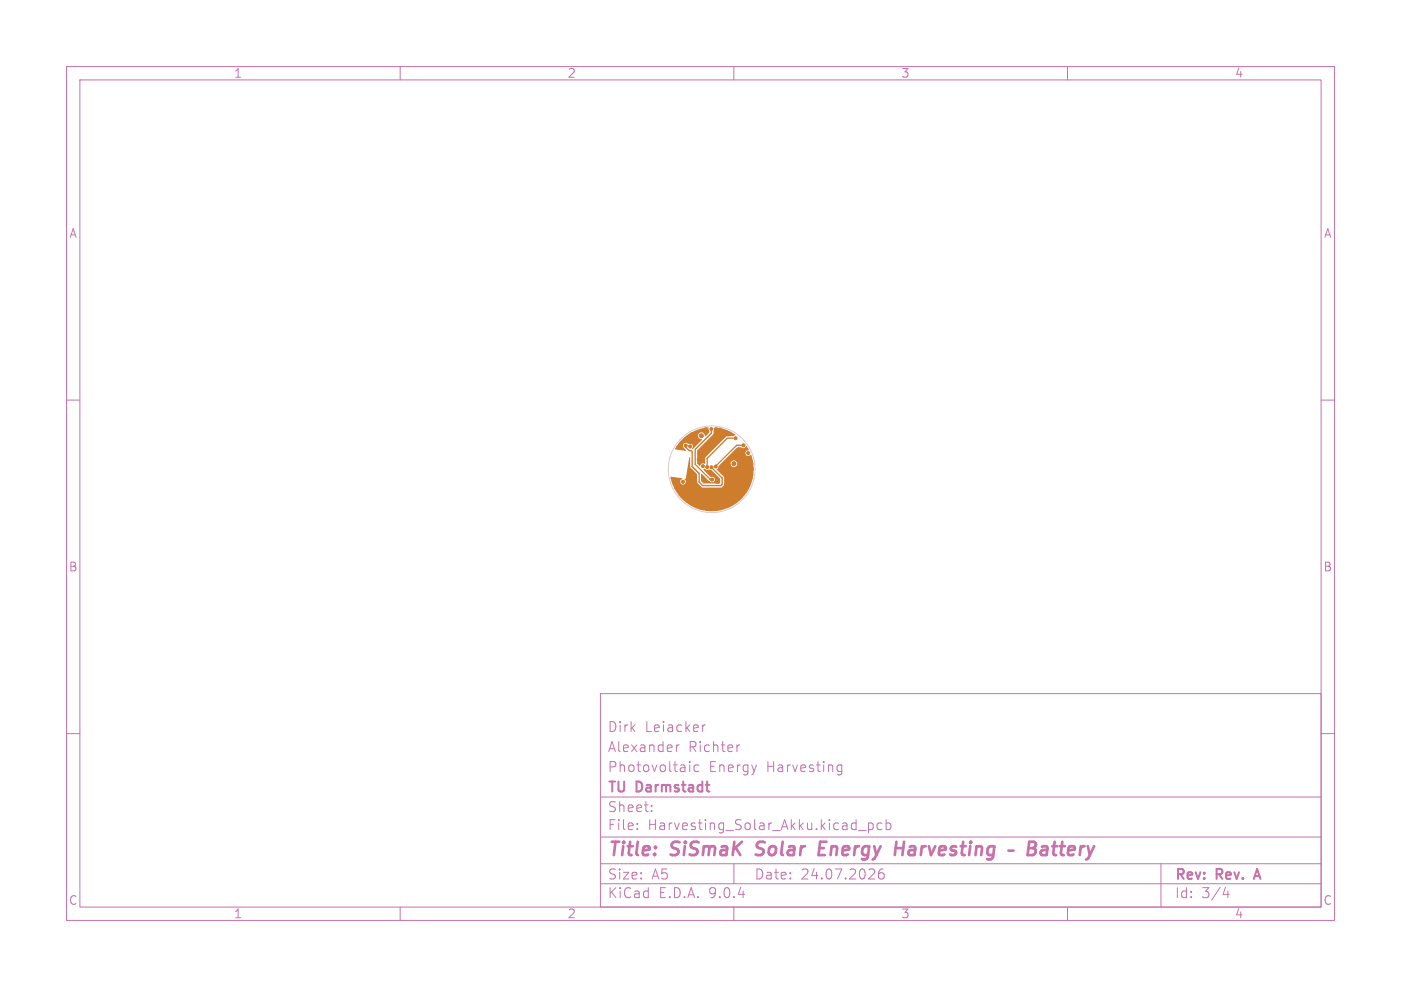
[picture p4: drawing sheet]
<svg xmlns="http://www.w3.org/2000/svg" width="210mm" height="148mm" viewBox="0 0 210 148" stroke-linecap="round" stroke-linejoin="round" font-family="sans-serif">
<g fill="none" stroke="#c872ab" stroke-width=".15">
<path d="M10 10h190v128h-190zM12 12h186v124h-186zM60 10v2M110 10v2M160 10v2M10 60h2M198 60h2M10 110h2M90 104h108v32h-108zM90 119.5h108M101.4 111.7v1M101.8 111.7l-.3 .1-.1 .2"/>
<path d="M103.4 114.2v.1M103.4 114.7v1M104.7 114.8l-.4-.1-.3 .3v.4l.2 .2h.5M105.3 108.7v1M105.7 108.7l-.2 .1-.2 .2M110.9 111.7l-.3 .1-.1 .2M125.5 115.6l.3 .1 .4-.1M126.2 114.8l-.4-.1-.3 .1M126.2 114.7v1.2a.41 .41 0 0 1-.7 .2M198 110h2M60 136v2M90 132.5h108"/>
<path d="M90 129.5h108M90 125.5h108M95.5 124.3v.1M95.5 123.5v.1M97.7 121.6v.1M97.7 120.8v.1M110 136v2M110 129.5v3M128.7 124.5h1.1M130.2 123.4v1.5M130.2 123.5l.4-.1 .3 .3v.4l-.1 .2h-.6M131.9 130.5a1.17 1.17 0 0 0-.1 1.2h.6l.1-.2v-.3l-.2-.3h-.3l-.3 .3"/>
<path d="M132.2 123.5l-.4-.1-.3 .3v.4l.1 .2h.6M132.8 123.5l.5-.1 .2 .3v.4l-.1 .2h-.6M132.8 122.9v1.5M160 136v2M174 129.5v6.5M183.7 133l-.4 1.1h1M184.1 133.6v1"/>
</g>
<path d="M188.1 131.4h.7M188.4 130.3l-.5 1.5" fill="none" stroke="#c872ab" stroke-width=".3"/>
<path d="M113.3 128.1l.2 .1M113.6 126.4l-.2 .4 .1 .2M122.8 127.2h.7M123.9 126.2h-1l-.2 2h.9M134.3 127.2h1.1M135.5 126.2l-.2 2M154.2 127.2h.6M154.3 126.2h.6a.49 .49 0 0 1 .4 .6 .49 .49 0 0 1-.5 .4l.3 .1a.58 .58 0 0 1-.3 .9h-.8zM156.2 127l.2-.1 .6 .1v.2l-.1 1M157 127.4l-.7 .1a.4 .4 0 0 0-.3 .3 .4 .4 0 0 0 .2 .4l.7-.1" fill="none" stroke="#c872ab" stroke-width=".4"/>
<g fill="#ce7d2c" stroke="#ce7d2c" stroke-width=".15">
<circle cx="103.6" cy="65.3" r=".3"/>
<circle cx="110.1" cy="68.2" r=".3"/>
<circle cx="104.8" cy="68.9" r=".3"/>
<circle cx="109.1" cy="65.1" r=".3"/>
<circle cx="110.6" cy="68.9" r=".3"/>
<circle cx="107.6" cy="72.2" r=".3"/>
<circle cx="104" cy="71.8" r=".3"/>
<circle cx="111" cy="74.3" r=".3"/>
<circle cx="105.4" cy="73.7" r=".3"/>
<circle cx="110" cy="73.9" r=".3"/>
<circle cx="103.9" cy="72.6" r=".3"/>
<circle cx="112.5" cy="71" r=".3"/>
<circle cx="110" cy="70.9" r=".3"/>
<circle cx="107" cy="74.3" r=".3"/>
<circle cx="107.9" cy="64.4" r=".22"/>
<circle cx="112.5" cy="69.8" r=".3"/>
<circle cx="110.2" cy="74.9" r=".3"/>
<circle cx="107.4" cy="64.4" r=".23"/>
<circle cx="103" cy="74.9" r=".3"/>
<circle cx="103.7" cy="66.3" r=".3"/>
<circle cx="105.8" cy="64.4" r=".23"/>
<circle cx="109.3" cy="72.5" r=".3"/>
<circle cx="108" cy="70.1" r=".23"/>
<circle cx="102.8" cy="66.8" r=".22"/>
<circle cx="106.6" cy="70.1" r=".23"/>
<circle cx="103.4" cy="66.9" r=".22"/>
<circle cx="102.4" cy="72.2" r=".23"/>
<circle cx="106" cy="70" r=".23"/>
<circle cx="110.3" cy="65.7" r=".23"/>
<circle cx="105.4" cy="69.9" r=".23"/>
<circle cx="112.2" cy="67.9" r=".22"/>
<circle cx="107.3" cy="70" r=".22"/>
<circle cx="111.5" cy="66.8" r=".22"/>
<circle cx="106.6" cy="64.3" r=".23"/>
<circle cx="106.7" cy="71.9" r=".23"/>
<circle cx="110" cy="69.5" r=".3"/>
<circle cx="105.1" cy="65.3" r=".3"/>
</g>
<path d="M102.8 66.8v.2l.5 .6h.3l.1 .1v2.2l1.1 1.1v1.3l.5 .5h2.7l.2-.2v-.9l-1.6-1.6M102.8 66.8h.1M106.6 64.3h.1M106.6 64.3v.7l-2.4 2.4v2.2l2.3 2.3h.2M106.6 70.1h.1M106.6 69.9v.2M110.3 65.7h-1.3l-3 3v1.3M111.5 66.8h-1.1l-3.1 3.2" fill="none" stroke="#ce7d2c" stroke-width=".2"/>
<g fill="#ce7d2c">
<path d="M103.3 68.6h.1l.1 1.5 1 1v1.3l.8 .7h2.9l.3-.4v-1.1l-1.1-1.2 .3-.3v-.2l.4-.4h1.4a.5 .5 0 0 0 .7 .5 .5 .5 0 0 0 .2-.8 .5 .5 0 0 0-.9 .1v.2h-1.4l2.4-2.4h.7a.51 .51 0 0 0 .7-.2l.4 .6a.46 .46 0 0 0-.6 .6 .46 .46 0 0 0 .8 .1 6.2 6.2 0 0 1-4.1 8.2 6.2 6.2 0 0 1-7.8-4.9l1.7 .3a.44 .44 0 0 0-.3 .6 .44 .44 0 0 0 .6 .1 .44 .44 0 0 0 0-.6l.2-.2z"/>
<path d="M105.4 70.3h.2a.6 .6 0 0 0 .8 .1l.3 .1 1.2 1.3v.7h-2.5l-.3-.4v-1l1.2 1.1a.45 .45 0 0 0 .8 0 .45 .45 0 0 0-.4-.7h-.2z"/>
<path d="M107 64.1h.1a6.2 6.2 0 0 1 3.1 1v.2l-.3 .1-1 .1-3.1 3.1-.1 .9-.1 .1a.51 .51 0 0 0-.7 .3l-.4-.4v-1.9l2.4-2.4z"/>
<path d="M102.1 66.1a5.8 5.8 0 0 1 4.1-1.9l.1 .6-.6 .6a.53 .53 0 0 0-.6-.5 .53 .53 0 0 0-.4 .8l.5 .2v.1l-1.3 1.3h-.2a.47 .47 0 0 0 .1-.6 .47 .47 0 0 0-.7-.1 .45 .45 0 0 0-.6 0 .45 .45 0 0 0 0 .6l.3 .4-1.6-.2z"/>
</g>
<circle cx="106.7" cy="70.4" r="6.5" fill="none" stroke="#d0d2cd" stroke-width=".15"/>
<g font-size="2.8" fill="#c872ab">
<text x="91" y="128.9">Title:</text>
<text x="100.7" y="128.9">SiSmaK</text>
<text x="114.2" y="128.9">Solar</text>
<text x="124.4" y="128.9">Energy</text>
<text x="136.6" y="128.9">Harvesting</text>
<text x="158.1" y="128.9">Battery</text>
</g>
<g font-size="2.1" fill="#c872ab">
<text x="91" y="113">Alexander</text>
<text x="91" y="110">Dirk</text>
<text x="96.7" y="110">Leiacker</text>
<text x="103.2" y="113">Richter</text>
<text x="91" y="119.2">TU</text>
<text x="91" y="116">Photovoltaic</text>
<text x="95.5" y="119.2">Darmstadt</text>
<text x="106.2" y="116">Energy</text>
<text x="115" y="116">Harvesting</text>
<text x="91" y="124.7">File:</text>
<text x="91" y="122">Sheet:</text>
<text x="97.1" y="124.7">Harvesting_Solar_Akku.kicad_pcb</text>
<text x="91" y="134.9">KiCad</text>
<text x="91" y="132.1">Size:</text>
<text x="97.7" y="132.1">A5</text>
<text x="98.7" y="134.9">E.D.A.</text>
<text x="106.3" y="134.9">9.0.4</text>
<text x="113" y="132.1">Date:</text>
<text x="120" y="132.1">24.07.2026</text>
<text x="176" y="132.3">Rev:</text>
<text x="176" y="134.9">Id:</text>
<text x="180.1" y="134.9">3/4</text>
<text x="182.4" y="132.3">Rev.</text>
<text x="188.8" y="132.3">A</text>
</g>
<g font-size="1.8" fill="#c872ab">
<text x="35" y="11.9">1</text>
<text x="85" y="11.9">2</text>
<text x="135" y="11.9">3</text>
<text x="185" y="11.9">4</text>
<text x="10.3" y="35.9">A</text>
<text x="198.4" y="35.9">A</text>
<text x="10.2" y="85.9">B</text>
<text x="198.3" y="85.9">B</text>
<text x="10.2" y="135.9">C</text>
<text x="35" y="137.9">1</text>
<text x="85" y="137.9">2</text>
<text x="135" y="137.9">3</text>
<text x="185" y="137.9">4</text>
<text x="198.3" y="135.9">C</text>
</g>
</svg>
